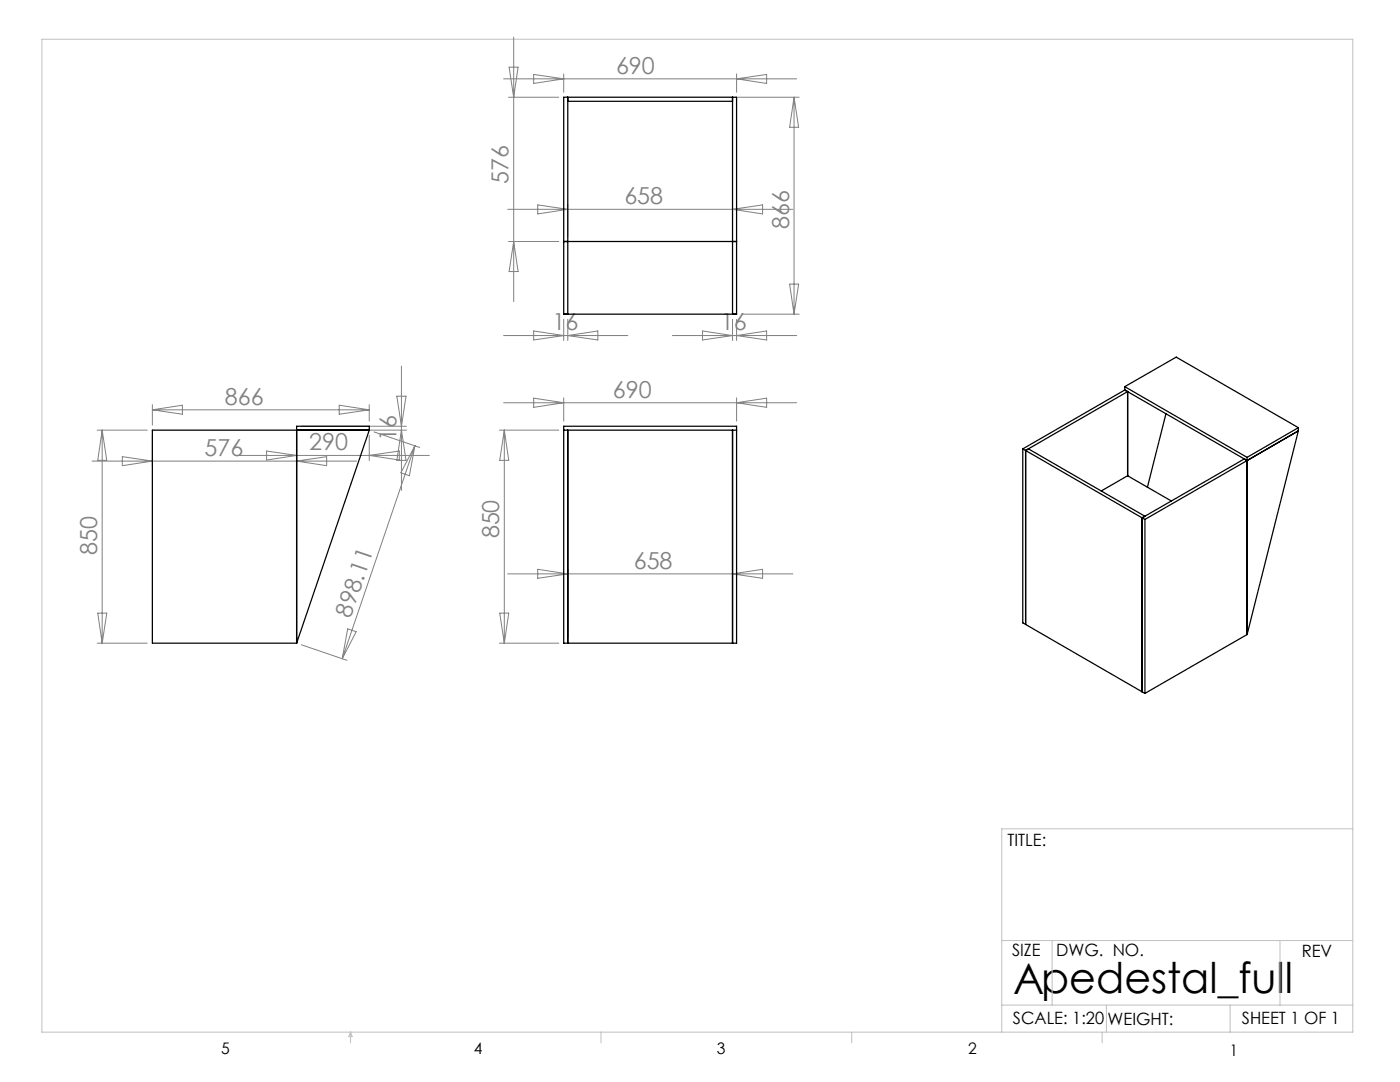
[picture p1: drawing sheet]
<svg xmlns="http://www.w3.org/2000/svg" width="279mm" height="216mm" viewBox="0 0 279 216" stroke-linecap="round" stroke-linejoin="round" font-family="sans-serif">
<g fill="none" stroke="#c0c0c0" stroke-width=".2">
<path d="M8.4 7.8h261.6v198.2h-261.6zM270 165.4h-70.1v40.6M199.9 187.7h70.1M210 187.7v12.9M255.4 187.7v12.9M70 206v2.1M70 206l.3 .8h-.7zM119.9 206v2.1M170 206v2.1M199.9 200.6h70.1M220 206v2.1M220.8 200.6v5.4"/>
<path d="M245.5 200.6v5.4"/>
</g>
<g fill="none" stroke="#808080" stroke-width=".2">
<path d="M100.5 15.7h58.5M101.5 19.4h10M101.6 13.4h1.8l-.9 6zM102.5 7.4v52.8M106.5 14.9l6 .8-6 1zM112.5 14.7v3.7M147 14.7v3.7M147 15.7l6-.8v1.8zM147.2 19.4h12.3M158.5 19.4v43.3M158.5 19.4l.9 6h-1.8zM101.3 41.8h56.9"/>
<path d="M101.5 48.2h10M102.5 48.2l.9 6h-1.8zM107.3 40.9l6 .9-6 .9zM113.3 40.8v6.4M146.2 40.8v6.4M146.2 41.8l6-.9v1.8zM157.6 56.7h1.8l-.9 6zM79.2 79.1h1.8l-.9 6zM80.1 73.1v24.8M100.5 67h24.8M106.5 66l6 1-6 .8zM106.5 79.4l6 1-6 .9z"/>
<path d="M112.5 63.7v4.2M112.5 79.4v4.6M113.3 63.7v4.2M113.3 67l6-1v1.8zM134.2 67h24.8M140.2 66l6 1-6 .8zM146.2 63.7v4.2M147 63.7v4.2M147 79.4v4.6M147 67l6-1v1.8zM148 62.7h11.5M18.4 92h52.8"/>
<path d="M19.4 85.8h10M20.4 85.8l.9 6.1h-1.8zM20.4 85.8v42.5M24.4 91.1l6 .9-6 .9zM30.4 80.8v4M30.4 86.9v6.1M30.4 81.8h43.3M30.4 81.8l6-.9v1.8zM47.2 90.9h38.5M53.2 90l6 .9-6 .9zM59.2 86.9v6.1M59.2 92l6-.9v1.8z"/>
<path d="M60.2 85.8h20.9M60.2 85.1h20.9M67.7 80.9l6 .9-6 .9zM73.7 80.8v3.2M73.7 86.9v5M73.7 90.9l6-.9v1.8zM74.6 86.2l9.1 3.1M80.1 85.8l.9 6.1h-1.8zM82.8 88.9l-14.5 42.5M82.8 88.9l-1.1 6-1.7-.6zM99.7 85.8h11.8M100.5 80.4h58.5"/>
<path d="M100.6 85.8v42.5M100.6 85.8l.9 6.1h-1.8zM147 80.4l6-1v1.9zM101.3 114.5h56.9M107.3 113.6l6 .9-6 .9zM113.3 113.5v13.9M146.2 113.5v13.9M146.2 114.5l6-.9v1.8zM19.4 128.3h10M19.5 122.3h1.8l-.9 6zM60.1 128.7l9.2 3.1M69.4 125.5l1.7 .5-2.8 5.4z"/>
<path d="M99.7 128.3h11.8M99.7 122.3h1.8l-.9 6z"/>
</g>
<g fill="none" stroke="#000" stroke-width=".25">
<path d="M112.5 19.4h34.5v43.3h-34.5zM113.3 19.4v43.3M146.2 19.4v43.3M113.3 20.2h32.9M112.5 48.2h34.5M224.5 77.2l24.4 14.1M224.5 77.2l10.2-5.9 24.4 14M224.5 77.2v.6M224.5 77.8l24.4 14.1M224.5 77.8l.5 .3M224.5 77.8l-20.4 11.8M225 78.1v16.8"/>
<path d="M225 78.1l-20.3 11.8M73.7 85.8v-.7h-14.5v43.2M73.7 85.8h-43.3v42.5h28.8M73.7 85.8l-14.5 42.5M112.5 85.1h34.5v43.2h-34.5zM112.5 85.8h34.5M113.3 85.8v42.5M146.2 85.8v42.5M204.1 89.6v34.7l.6 .3M204.1 89.6l.6 .3M204.7 89.9v34.7M204.7 89.9l.5-.3 23.3 13.4-.6 .3"/>
<path d="M204.7 89.9l23.2 13.4M225 94.9l-5.2 3.1M225 94.9l8.8 5.1M232.7 82.5l-3.7 14.7M248.9 91.3v35.3M248.9 91.9l-.6-.3-20.4 11.7M248.9 91.9l-20.4 11.7M259.1 85.3l-10.2 6M259.1 85.3v.7M259.1 86l-10.2 5.9M259.1 86l-10.2 40.6M227.9 103.3v34.7"/>
<path d="M227.9 103.3l.6 .3M228.5 103.6v34.8M204.7 124.6l23.2 13.4M227.9 138l.6 .4M248.9 126.6l-20.4 11.8"/>
</g>
<text font-size="8.5" x="202.2" y="198.3">Apedestal_full</text>
<g font-size="4.7" fill="#808080">
<text x="122.9" y="14.7">690</text>
<text x="101.5" y="36.6" transform="rotate(-90 101.5 36.6)">576</text>
<text x="124.6" y="40.7">658</text>
<text x="157.5" y="45.6" transform="rotate(-90 157.5 45.6)">866</text>
<text x="110.2" y="65.9">16</text>
<text x="143.9" y="65.9">16</text>
<text x="44.9" y="80.7">866</text>
<text x="122.3" y="79.3">690</text>
<text x="61.7" y="89.9">290</text>
<text x="79.1" y="88" transform="rotate(-90 79.1 88)">16</text>
<text x="40.8" y="91">576</text>
<text x="99.6" y="107.4" transform="rotate(-90 99.6 107.4)">850</text>
<text x="19.4" y="110.7" transform="rotate(-90 19.4 110.7)">850</text>
<text x="126.5" y="113.5">658</text>
<text x="70" y="123.4" transform="rotate(-71 70 123.4)">898.11</text>
</g>
<g font-size="3.4">
<text x="201.1" y="168.8">TITLE:</text>
<text x="202" y="190.8">SIZE</text>
<text x="210.8" y="190.9">DWG. NO.</text>
<text x="259.8" y="191">REV</text>
<text x="202.1" y="204.4">SCALE: 1:20</text>
<text x="221" y="204.5">WEIGHT:</text>
<text x="247.8" y="204.4">SHEET 1 OF 1</text>
</g>
<g font-size="3.2">
<text x="44.2" y="210.4">5</text>
<text x="94.6" y="210.3">4</text>
<text x="143.1" y="210.4">3</text>
<text x="193.2" y="210.3">2</text>
<text x="245.4" y="210.6">1</text>
</g>
</svg>
